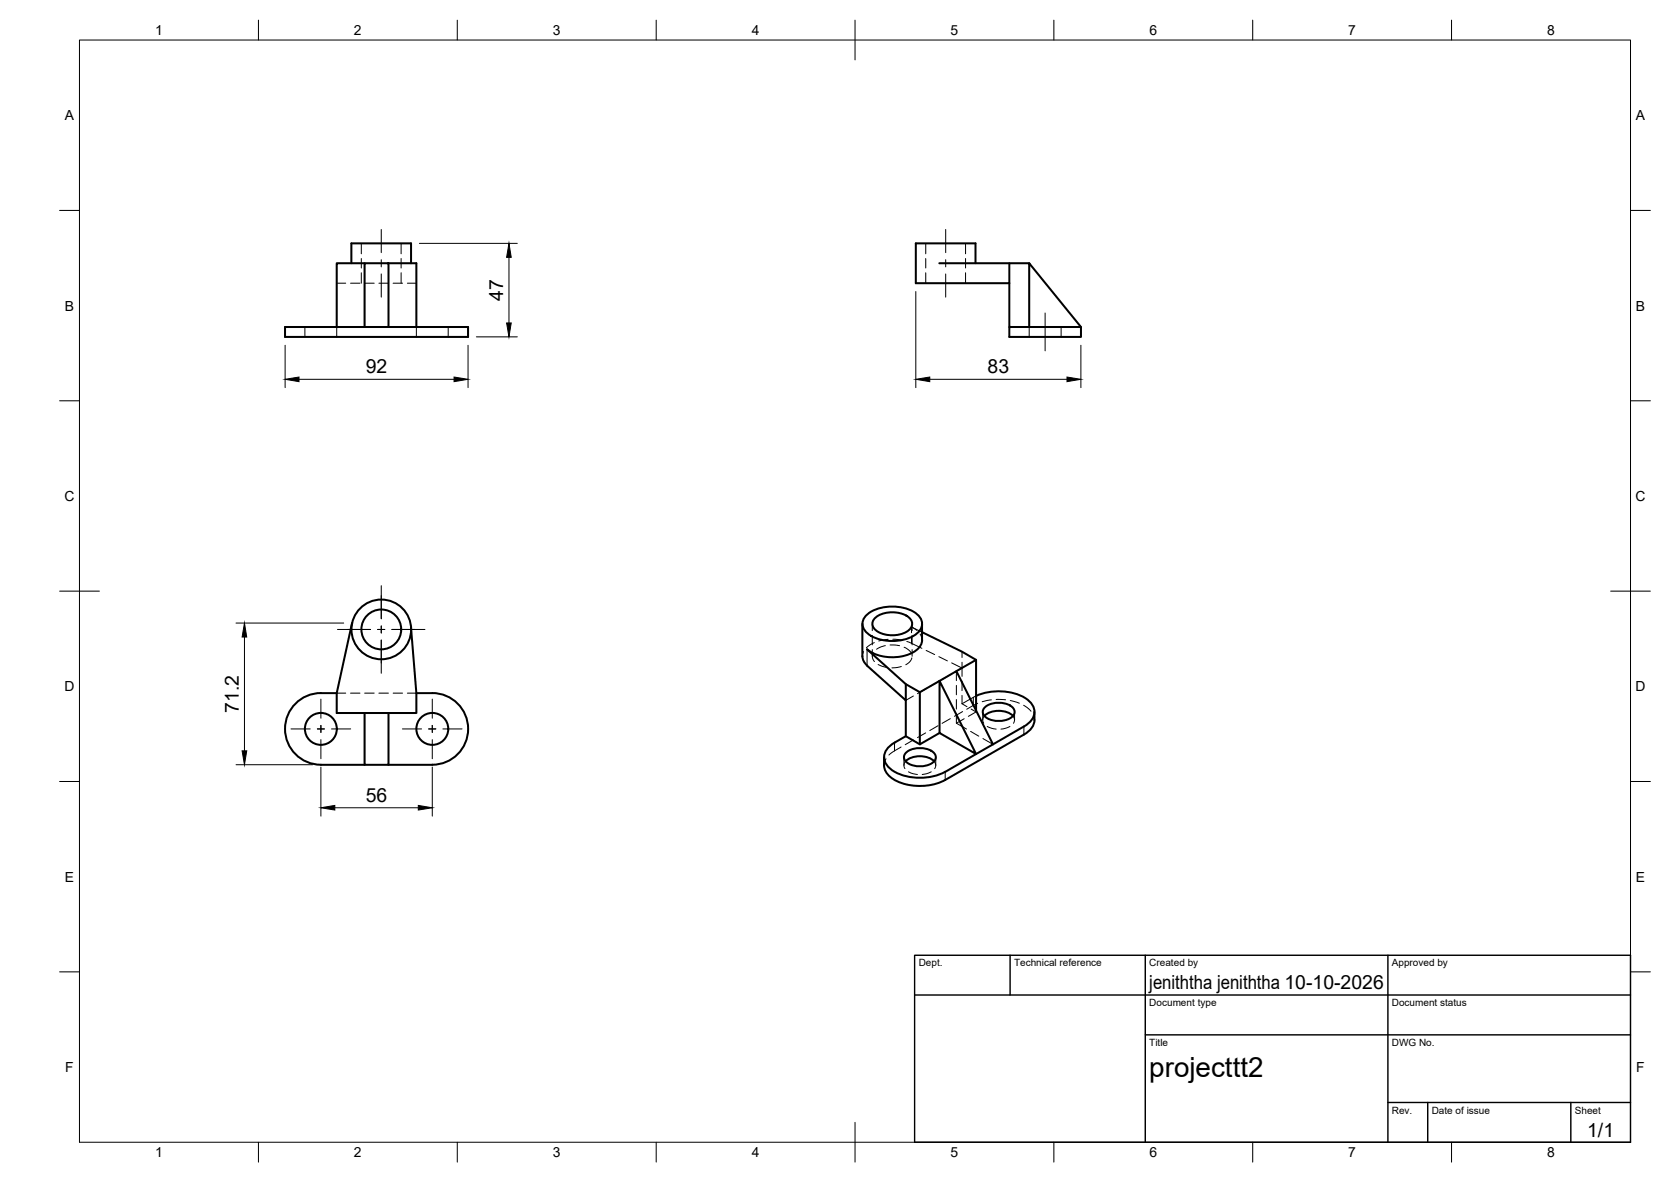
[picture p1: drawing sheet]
<svg xmlns="http://www.w3.org/2000/svg" width="420mm" height="297mm" viewBox="0 0 420 297" stroke-linecap="round" stroke-linejoin="round" font-family="sans-serif">
<!-- layer: Visible -->
<g fill="none" stroke="#000" stroke-width=".51">
<path d="M88.3 66.2v-5h15.1v5M91.7 66.2h6v16h-6zM91.7 66.2h-7v16M97.7 66.2h7v16M236.2 66.2h22.6M245.3 66.2v-5h-15v10h23.5v-5M253.8 71.2v13.5h18v-2.5M91.7 82.2h-20v2.5h46v-2.5h-20M253.8 82.2h18l-13-16v16M88.5 156.6l-3.8 17.6v5h7M103.3 157.6l1.4 16.6v5h-7M216.8 156.8v8.1"/>
<path d="M217.6 154.8a10.6 10.6 0 0 1 10.3-1.9 4.9 4.9 0 0 1 4 3.9 4.2 4.2 0 0 1-3.1 3.4 11.5 11.5 0 0 1-10.5-.9 2.92 2.92 0 0 1-.7-4.5zM220.2 155.2a7.1 7.1 0 0 1 8.8 .5 2.1 2.1 0 0 1-1.1 3.1 7.5 7.5 0 0 1-7.7-.5 1.94 1.94 0 0 1 0-3.1zM231.8 156.8l.1 4a5 5 0 0 1-4.4 4 11.1 11.1 0 0 1-9.5-1.6M231.8 158.9l10.1 4.9 3.5 2-4.9 2.9M84.7 174.2a13.7 13.7 0 0 0-8.6 1.2 9 9 0 0 0-4.1 10.1 9 9 0 0 0 8.7 6.7M91.7 179.2h6v13h-6zM104.7 174.2a13.7 13.7 0 0 1 8.5 1.2 9 9 0 0 1 4.2 10.1 9 9 0 0 1-8.7 6.7M216.9 164.9l.3 1.2 .8 1.2M218 163.2l9.8 8.7 3.5 2.1M218 167.3l9.8 8.7v-4.1M227.8 176v9M236.2 171.1l9.2 18.4-9.2-5.3z"/>
<path d="M236.2 171.1l4.3-2.4 9.2 18.4-12 6.9M236.2 171.1l-4.9 2.9v13.1M245.4 165.8v12.8M245.5 174.9a13.6 13.6 0 0 1 13.2 1.2 3.5 3.5 0 0 1-.3 5.8l-8.7 5.2M247.5 179.9a5.7 5.7 0 0 1 7.2 0M247.7 177.7a5.6 5.6 0 0 1 7.2 .5 1.93 1.93 0 0 1-1.6 2.6 5.6 5.6 0 0 1-6-1.2 1.49 1.49 0 0 1 .4-1.9zM260.1 178.9a4.8 4.8 0 0 1-2.6 5.7M80.7 192.2h11M97.7 192.2h11M227.7 191.3a5.7 5.7 0 0 1 7.2 0M227.9 189.1a5.6 5.6 0 0 1 7.2 .4 1.93 1.93 0 0 1-1.6 2.7 5.6 5.6 0 0 1-6-1.2 1.49 1.49 0 0 1 .4-1.9zM236.2 184.2l-4.9 2.9-3.5-2.1a10.9 10.9 0 0 0-5 3.5 3.5 3.5 0 0 0 1.3 4.9 13.7 13.7 0 0 0 13.6 .5"/>
<path d="M257.5 184.6l-19.8 11.4a13.8 13.8 0 0 1-13.6-.5 4.8 4.8 0 0 1-1.8-5.2"/>
<circle cx="95.9" cy="158.2" r="5"/>
<circle cx="95.9" cy="158.2" r="7.5"/>
<circle cx="80.7" cy="183.2" r="4"/>
<circle cx="108.7" cy="183.2" r="4"/>
</g>
<!-- layer: Hidden -->
<g fill="none" stroke="#000" stroke-width=".25">
<path d="M84.7 71.2h2.2M88.1 71.2h2.4M90.8 61.2v2.6M90.8 65v2.4M90.8 68.5v2.7M91.7 71.2h2.4M95.3 71.2h2.4M98.8 71.2h2.4M100.9 61.2v2.6M100.9 65v2.4M100.9 68.5v2.7M102.4 71.2h2.3"/>
<path d="M232.8 61.2v2.6M232.8 65v2.4M232.8 68.5v2.7M242.8 61.2v2.6M242.8 65v2.4M242.8 68.5v2.7M76.7 82.2v2.5M84.7 82.2v2.5M104.7 82.2v2.5M112.7 82.2v2.5M258.8 82.2v2.5M266.8 82.2v2.5"/>
<path d="M219.3 156.8v1.7M219.3 159.7v2.4M229.3 156.8v1.7M229.3 159.7v2.4M230.5 158.4l-1.3-.8 2.6 1.3M231.4 159.3l.4 1.6M84.7 174.2h2.2M88.1 174.2h2.4M91.7 174.2h2.4M95.3 174.2h2.4M98.8 174.2h2.4M102.4 174.2h2.3"/>
<path d="M217.1 163.7l-.3 1.2M219.3 163.2v1.7M219.6 164l-.3 1 .6 1.3M219.8 161.5l-2 1.3M220.8 167l2.3 .7M222.6 162.2l-1.5 .5-.7 .5M223.3 160.7l-2.3 .4M223.8 162.1l2.4 .2M224.5 160.6l2.4 .3M226.6 167.5l-2.3 .3M227.3 162.7l1.2 .6 .6 .9M228 161.2l3.8 1.7"/>
<path d="M229.3 165.3l-.4 .9-1.1 .9M229.3 163.2v1.7M229.7 174.9l-1.9 1.1M232.7 173.1l-2 1.2M232.9 163.5l2.1 1M235.9 171.4l-2.1 1.1M236.1 165l2.1 1.1M239 169.6l-2.1 1.2M239.3 166.6l2.6 1.3-1.9 1.1M240.5 179.4v2.3l2.5 1.5M240.5 168.7v2.3M240.5 172.2v2.4"/>
<path d="M240.5 175.8v2.4M241.9 163.8v1.4M241.9 166.4v3.6M241.9 171.2v2.4M241.9 174.8v2.1M241.9 176.9l1.2 .7M242 178.8l-2 1.2M244.2 178.2l1.2 .7v-.3M245.4 174.9l-3.5 2M245.4 178.9l-1.9 1.1M245.8 176.7l-2.7 1.5M247.1 178.9v2"/>
<path d="M247.5 179.9l-.4 1 .3 .8M249.3 175.9l-2.3 .4M250.5 175.8l2.4 .1M254 176.1l2.3 .6M254.7 179.9l.4 1-.3 .9M255.1 178.9v2M257.4 177.2l1.8 1.5M259.8 179.7l.3 1.2M222.8 190.7l-.4 .7-.1 .9M226.6 187.7l-3.1 2M227.3 190.3v2M227.7 191.3l-.4 1 .2 .9"/>
<path d="M228.4 194l1.2 .4 1.1 .2M229.7 186l-2.1 1.1M232.7 184.2l-2 1.2M234.1 194l-1.1 .4-1.1 .2M234.9 191.3l.4 1-.3 .9M235.3 190.3v2M235.9 182.4l-2.1 1.2M239 180.6l-2.1 1.2M242.4 180.6l-1.9 1.1M244.1 183.8l2 1.2M247.1 185.6l2.6 1.5M248.2 182.5l1.2 .5 1.1 .2"/>
<path d="M253.9 182.5l-1.1 .5-1.1 .2"/>
</g>
<!-- layer: Hidden Narrow -->
<path d="M229.2 157.6v1.4M229.2 160.2v1.5M244.7 175.2v2.1M224.9 186.6v2.1" fill="none" stroke="#000" stroke-width=".25"/>
<!-- layer: Visible Narrow -->
<path d="M218 163.2v4.1M237.7 194v2M257.5 182.6v2" fill="none" stroke="#000" stroke-width=".25"/>
<!-- layer: BORDER -->
<g fill="none" stroke="#000" stroke-width=".25">
<path d="M20 10.1h390v276.9h-390zM65 5.1v5M115 5.1v5M165 5.1v5M215 5.1v10M265 5.1v5M315 5.1v5M365 5.1v5M15 52.9h5M410 52.9h5M15 100.7h5M410 100.7h5"/>
<path d="M15 148.6h10M405 148.6h10M15 196.4h5M410 196.4h5M15 244.2h5M410 244.2h5M65 287v5M115 287v5M165 287v5M215 282.1v9.9M265 287v5M315 287v5"/>
<path d="M365 287v5"/>
</g>
<!-- layer: TITLEBLOCK -->
<path d="M230 240.1h180v46.9h-180zM230 250h180M254 240.1v9.9M288 240.1v46.9M349 240.1v46.9M288 260.1h122M349 277.1h61M359 277.1v9.9M395 277.1v9.9" fill="none" stroke="#000" stroke-width=".36"/>
<!-- layer: Smart Centers -->
<g fill="none" stroke="#000" stroke-width=".25">
<path d="M95.9 57.7v5.8M237.8 57.7v5.8M95.9 65.3v1.8M95.9 68.8v5.9M237.8 65.3v1.8M237.8 68.8v5.9M262.8 78.7v9.5M84.9 158.2h8.3M95 158.2h1.8M95.9 147.2v8.3M95.9 157.3v1.8M98.5 158.2h8.3"/>
<path d="M80.7 175.7v4.8M95.9 160.9v8.3M108.7 175.7v4.8M73.2 183.2h4.8M79.8 183.2h1.8M80.7 182.3v1.8M80.7 185.9v4.8M83.4 183.2h4.8M101.2 183.2h4.8M107.8 183.2h1.8M108.7 182.3v1.8M108.7 185.9v4.8"/>
<path d="M111.4 183.2h4.8"/>
</g>
<!-- layer: FD_Dimensions -->
<g fill="none" stroke="#000" stroke-width=".25">
<path d="M105.5 61.2h24.6M128 64.7v16.5M230.3 73.3v24.1M71.7 86.8v10.6M75.2 95.3h39M117.7 86.8v10.6M119.8 84.7h10.3M233.8 95.3h34.5M271.8 86.8v10.6M59.4 156.6h27M61.5 160.1v28.6M59.4 192.2h19.2"/>
<path d="M80.7 192.8v12.3M108.7 192.8v12.3M84.2 203h21"/>
</g>
<path d="M128 61.2l.5 3.5h-1.1zM71.7 95.3l3.5-.6v1.2zM114.2 94.7l3.5 .6-3.5 .6zM127.4 81.2h1.1l-.5 3.5zM230.3 95.3l3.5-.6v1.2zM268.3 94.7l3.5 .6-3.5 .6zM61.5 156.6l.5 3.5h-1.1zM60.9 188.7h1.1l-.5 3.5zM80.7 203l3.5-.6v1.2zM105.2 202.4l3.5 .6-3.5 .6z" fill="#000" stroke="#000" stroke-width=".25"/>
<text font-size="7" x="289" y="270.6">projecttt2</text>
<g font-size="4.9">
<text x="126.6" y="75.6" transform="rotate(-90 126.6 75.6)">47</text>
<text x="92" y="93.9">92</text>
<text x="248.3" y="93.9">83</text>
<text x="60" y="179.1" transform="rotate(-90 60 179.1)">71.2</text>
<text x="92" y="201.5">56</text>
<text x="289" y="248.5">jeniththa jeniththa 10-10-2026</text>
<text x="399.1" y="285.7">1/1</text>
</g>
<g font-size="3.5">
<text x="39" y="8.8">1</text>
<text x="89" y="8.8">2</text>
<text x="139" y="8.8">3</text>
<text x="189" y="8.8">4</text>
<text x="239" y="8.8">5</text>
<text x="289" y="8.8">6</text>
<text x="339" y="8.8">7</text>
<text x="389" y="8.8">8</text>
<text x="16.3" y="30.2">A</text>
<text x="411.3" y="30.2">A</text>
<text x="16.3" y="78">B</text>
<text x="411.3" y="78">B</text>
<text x="16.2" y="125.9">C</text>
<text x="411.2" y="125.9">C</text>
<text x="16.2" y="173.7">D</text>
<text x="411.2" y="173.7">D</text>
<text x="16.3" y="221.6">E</text>
<text x="411.3" y="221.6">E</text>
<text x="16.4" y="269.4">F</text>
<text x="411.4" y="269.4">F</text>
<text x="39" y="290.8">1</text>
<text x="89" y="290.8">2</text>
<text x="139" y="290.8">3</text>
<text x="189" y="290.8">4</text>
<text x="239" y="290.8">5</text>
<text x="289" y="290.8">6</text>
<text x="339" y="290.8">7</text>
<text x="389" y="290.8">8</text>
</g>
<g font-size="2.5">
<text x="231" y="242.9">Dept.</text>
<text x="255" y="242.9">Technical reference</text>
<text x="289" y="242.9">Created by</text>
<text x="350" y="242.9">Approved by</text>
<text x="289" y="252.8">Document type</text>
<text x="350" y="252.8">Document status</text>
<text x="289" y="262.9">Title</text>
<text x="350" y="262.9">DWG No.</text>
<text x="350" y="279.9">Rev.</text>
<text x="360" y="279.9">Date of issue</text>
<text x="396" y="279.9">Sheet</text>
</g>
</svg>
